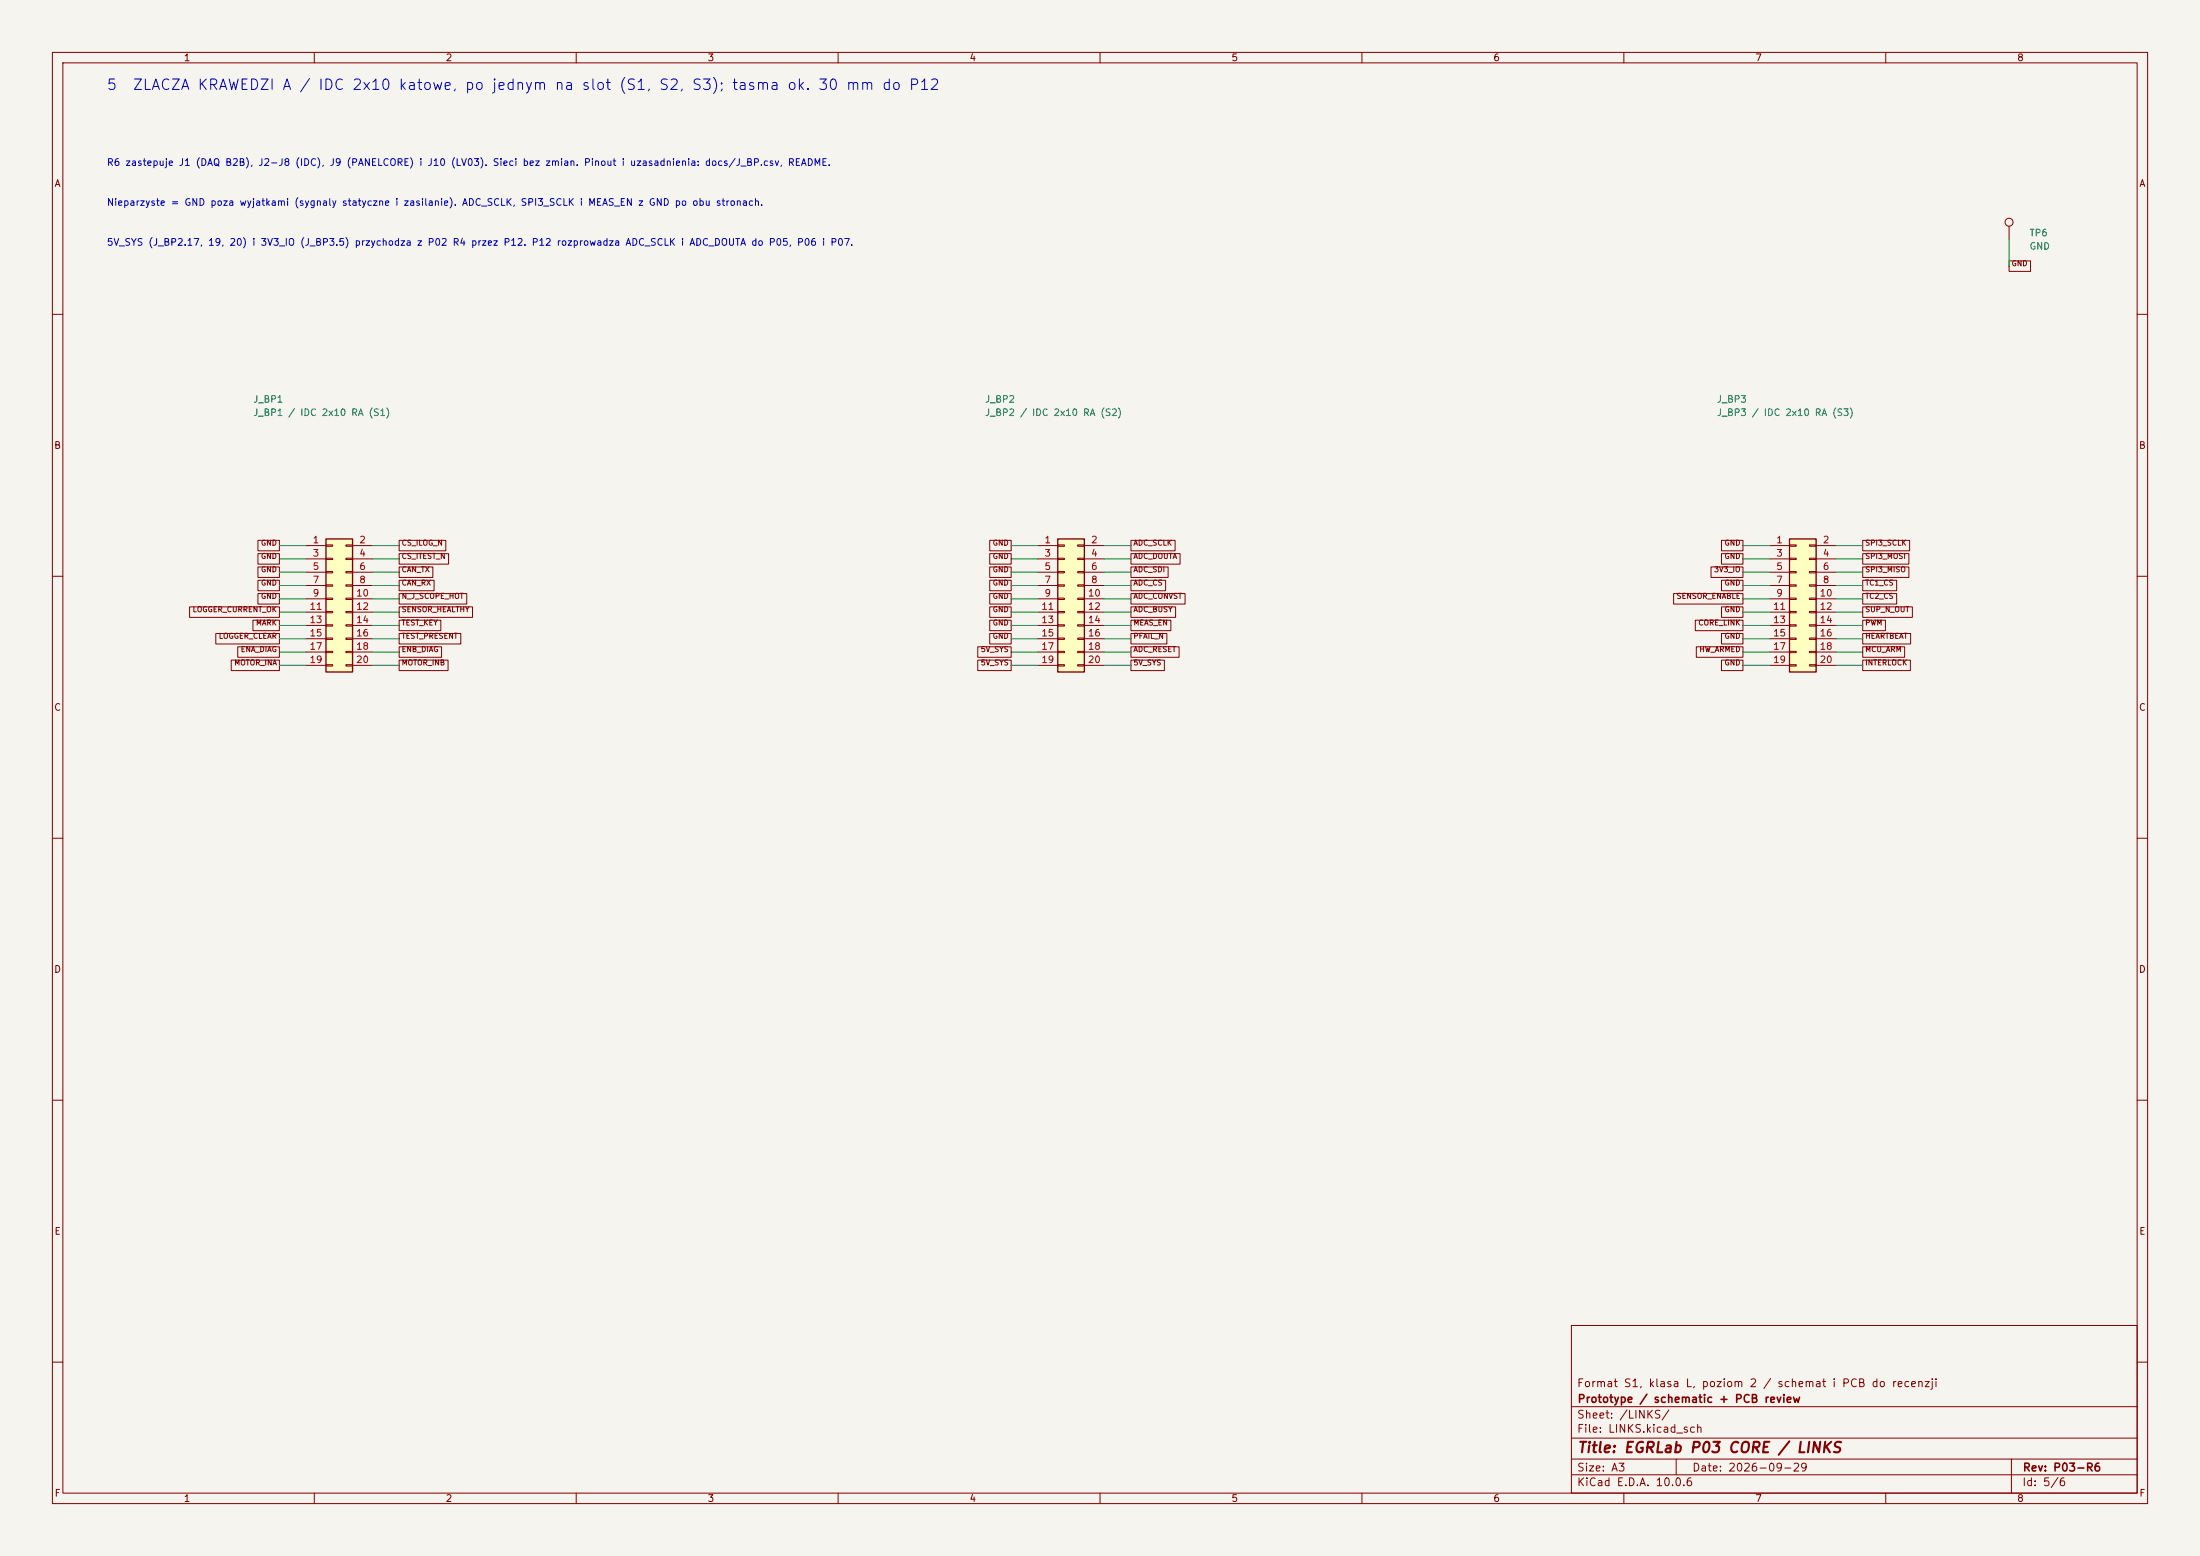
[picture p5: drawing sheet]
(kicad_sch (version 20250114) (generator "eeschema") (paper "A3") (title_block (title "EGRLab P03 CORE / LINKS") (date "2026-09-29") (rev "P03-R6") (company "Prototype / schematic + PCB review") (comment 1 "Format S1, klasa L, poziom 2 / tylko schemat, do recenzji"))(lib_symbols (symbol "P03:Conn_02x10_Odd_Even" (pin_names (offset 1.016) (hide yes)) (exclude_from_sim no) (in_bom yes) (on_board yes) (in_pos_files yes) (duplicate_pin_numbers_are_jumpers no) (symbol "Conn_02x10_Odd_Even_1_1" (rectangle (start -1.27 11.43) (end 3.81 -13.97) (stroke (width 0.254) (type default)) (fill (type background))) (rectangle (start -1.27 10.287) (end 0 10.033) (stroke (width 0.1524) (type default)) (fill (type none))) (rectangle (start -1.27 7.747) (end 0 7.493) (stroke (width 0.1524) (type default)) (fill (type none))) (rectangle (start -1.27 5.207) (end 0 4.953) (stroke (width 0.1524) (type default)) (fill (type none))) (rectangle (start -1.27 2.667) (end 0 2.413) (stroke (width 0.1524) (type default)) (fill (type none))) (rectangle (start -1.27 0.127) (end 0 -0.127) (stroke (width 0.1524) (type default)) (fill (type none))) (rectangle (start -1.27 -2.413) (end 0 -2.667) (stroke (width 0.1524) (type default)) (fill (type none))) (rectangle (start -1.27 -4.953) (end 0 -5.207) (stroke (width 0.1524) (type default)) (fill (type none))) (rectangle (start -1.27 -7.493) (end 0 -7.747) (stroke (width 0.1524) (type default)) (fill (type none))) (rectangle (start -1.27 -10.033) (end 0 -10.287) (stroke (width 0.1524) (type default)) (fill (type none))) (rectangle (start -1.27 -12.573) (end 0 -12.827) (stroke (width 0.1524) (type default)) (fill (type none))) (rectangle (start 3.81 10.287) (end 2.54 10.033) (stroke (width 0.1524) (type default)) (fill (type none))) (rectangle (start 3.81 7.747) (end 2.54 7.493) (stroke (width 0.1524) (type default)) (fill (type none))) (rectangle (start 3.81 5.207) (end 2.54 4.953) (stroke (width 0.1524) (type default)) (fill (type none))) (rectangle (start 3.81 2.667) (end 2.54 2.413) (stroke (width 0.1524) (type default)) (fill (type none))) (rectangle (start 3.81 0.127) (end 2.54 -0.127) (stroke (width 0.1524) (type default)) (fill (type none))) (rectangle (start 3.81 -2.413) (end 2.54 -2.667) (stroke (width 0.1524) (type default)) (fill (type none))) (rectangle (start 3.81 -4.953) (end 2.54 -5.207) (stroke (width 0.1524) (type default)) (fill (type none))) (rectangle (start 3.81 -7.493) (end 2.54 -7.747) (stroke (width 0.1524) (type default)) (fill (type none))) (rectangle (start 3.81 -10.033) (end 2.54 -10.287) (stroke (width 0.1524) (type default)) (fill (type none))) (rectangle (start 3.81 -12.573) (end 2.54 -12.827) (stroke (width 0.1524) (type default)) (fill (type none))) (pin passive line (at -5.08 10.16 0) (length 3.81) (name "Pin_1" (effects (font (size 1.27 1.27)))) (number "1" (effects (font (size 1.27 1.27))))) (pin passive line (at 7.62 10.16 180) (length 3.81) (name "Pin_2" (effects (font (size 1.27 1.27)))) (number "2" (effects (font (size 1.27 1.27))))) (pin passive line (at -5.08 7.62 0) (length 3.81) (name "Pin_3" (effects (font (size 1.27 1.27)))) (number "3" (effects (font (size 1.27 1.27))))) (pin passive line (at 7.62 7.62 180) (length 3.81) (name "Pin_4" (effects (font (size 1.27 1.27)))) (number "4" (effects (font (size 1.27 1.27))))) (pin passive line (at -5.08 5.08 0) (length 3.81) (name "Pin_5" (effects (font (size 1.27 1.27)))) (number "5" (effects (font (size 1.27 1.27))))) (pin passive line (at 7.62 5.08 180) (length 3.81) (name "Pin_6" (effects (font (size 1.27 1.27)))) (number "6" (effects (font (size 1.27 1.27))))) (pin passive line (at -5.08 2.54 0) (length 3.81) (name "Pin_7" (effects (font (size 1.27 1.27)))) (number "7" (effects (font (size 1.27 1.27))))) (pin passive line (at 7.62 2.54 180) (length 3.81) (name "Pin_8" (effects (font (size 1.27 1.27)))) (number "8" (effects (font (size 1.27 1.27))))) (pin passive line (at -5.08 0 0) (length 3.81) (name "Pin_9" (effects (font (size 1.27 1.27)))) (number "9" (effects (font (size 1.27 1.27))))) (pin passive line (at 7.62 0 180) (length 3.81) (name "Pin_10" (effects (font (size 1.27 1.27)))) (number "10" (effects (font (size 1.27 1.27))))) (pin passive line (at -5.08 -2.54 0) (length 3.81) (name "Pin_11" (effects (font (size 1.27 1.27)))) (number "11" (effects (font (size 1.27 1.27))))) (pin passive line (at 7.62 -2.54 180) (length 3.81) (name "Pin_12" (effects (font (size 1.27 1.27)))) (number "12" (effects (font (size 1.27 1.27))))) (pin passive line (at -5.08 -5.08 0) (length 3.81) (name "Pin_13" (effects (font (size 1.27 1.27)))) (number "13" (effects (font (size 1.27 1.27))))) (pin passive line (at 7.62 -5.08 180) (length 3.81) (name "Pin_14" (effects (font (size 1.27 1.27)))) (number "14" (effects (font (size 1.27 1.27))))) (pin passive line (at -5.08 -7.62 0) (length 3.81) (name "Pin_15" (effects (font (size 1.27 1.27)))) (number "15" (effects (font (size 1.27 1.27))))) (pin passive line (at 7.62 -7.62 180) (length 3.81) (name "Pin_16" (effects (font (size 1.27 1.27)))) (number "16" (effects (font (size 1.27 1.27))))) (pin passive line (at -5.08 -10.16 0) (length 3.81) (name "Pin_17" (effects (font (size 1.27 1.27)))) (number "17" (effects (font (size 1.27 1.27))))) (pin passive line (at 7.62 -10.16 180) (length 3.81) (name "Pin_18" (effects (font (size 1.27 1.27)))) (number "18" (effects (font (size 1.27 1.27))))) (pin passive line (at -5.08 -12.7 0) (length 3.81) (name "Pin_19" (effects (font (size 1.27 1.27)))) (number "19" (effects (font (size 1.27 1.27))))) (pin passive line (at 7.62 -12.7 180) (length 3.81) (name "Pin_20" (effects (font (size 1.27 1.27)))) (number "20" (effects (font (size 1.27 1.27)))))) (embedded_fonts no))(symbol "P03:TestPoint" (pin_numbers (hide yes)) (pin_names (offset 0.762) (hide yes)) (exclude_from_sim no) (in_bom yes) (on_board yes) (in_pos_files yes) (duplicate_pin_numbers_are_jumpers no) (symbol "TestPoint_0_1" (circle (center 0 3.302) (radius 0.762) (stroke (width 0) (type default)) (fill (type none)))) (symbol "TestPoint_1_1" (pin passive line (at 0 0 90) (length 2.54) (name "1" (effects (font (size 1.27 1.27)))) (number "1" (effects (font (size 1.27 1.27)))))) (embedded_fonts no)))(symbol (lib_id "P03:Conn_02x10_Odd_Even") (at 63.5 114.3 0) (unit 1) (in_bom yes) (on_board yes) (dnp no) (property "Reference" "J_BP1" (at 48.26 76.2 0) (effects (font (size 1.27 1.27)) (justify left))) (property "Value" "J_BP1 / IDC 2x10 RA (S1)" (at 48.26 78.74000000000001 0) (effects (font (size 1.27 1.27)) (justify left)))(property "Footprint" "Connector_IDC:IDC-Header_2x10_P2.54mm_Horizontal" (at 63.5 114.3 0) (effects (font (size 1 1)) hide))(property "MPN" "IDC box header 2x10, 2.54 mm, right angle, Au (MPN to be selected)" (at 63.5 114.3 0) (effects (font (size 1 1)) hide))(property "BaselineRef" "ADDED_R6_EDGE_A" (at 63.5 114.3 0) (effects (font (size 1 1)) hide))(property "Datasheet" "" (at 63.5 114.3 0) (effects (font (size 1 1)) hide))(pin "1")(pin "2")(pin "3")(pin "4")(pin "5")(pin "6")(pin "7")(pin "8")(pin "9")(pin "10")(pin "11")(pin "12")(pin "13")(pin "14")(pin "15")(pin "16")(pin "17")(pin "18")(pin "19")(pin "20"))(symbol (lib_id "P03:Conn_02x10_Odd_Even") (at 203.2 114.3 0) (unit 1) (in_bom yes) (on_board yes) (dnp no) (property "Reference" "J_BP2" (at 187.96 76.2 0) (effects (font (size 1.27 1.27)) (justify left))) (property "Value" "J_BP2 / IDC 2x10 RA (S2)" (at 187.96 78.74000000000001 0) (effects (font (size 1.27 1.27)) (justify left)))(property "Footprint" "Connector_IDC:IDC-Header_2x10_P2.54mm_Horizontal" (at 203.2 114.3 0) (effects (font (size 1 1)) hide))(property "MPN" "IDC box header 2x10, 2.54 mm, right angle, Au (MPN to be selected)" (at 203.2 114.3 0) (effects (font (size 1 1)) hide))(property "BaselineRef" "ADDED_R6_EDGE_A" (at 203.2 114.3 0) (effects (font (size 1 1)) hide))(property "Datasheet" "" (at 203.2 114.3 0) (effects (font (size 1 1)) hide))(pin "1")(pin "2")(pin "3")(pin "4")(pin "5")(pin "6")(pin "7")(pin "8")(pin "9")(pin "10")(pin "11")(pin "12")(pin "13")(pin "14")(pin "15")(pin "16")(pin "17")(pin "18")(pin "19")(pin "20"))(symbol (lib_id "P03:Conn_02x10_Odd_Even") (at 342.9 114.3 0) (unit 1) (in_bom yes) (on_board yes) (dnp no) (property "Reference" "J_BP3" (at 327.66 76.2 0) (effects (font (size 1.27 1.27)) (justify left))) (property "Value" "J_BP3 / IDC 2x10 RA (S3)" (at 327.66 78.74000000000001 0) (effects (font (size 1.27 1.27)) (justify left)))(property "Footprint" "Connector_IDC:IDC-Header_2x10_P2.54mm_Horizontal" (at 342.9 114.3 0) (effects (font (size 1 1)) hide))(property "MPN" "IDC box header 2x10, 2.54 mm, right angle, Au (MPN to be selected)" (at 342.9 114.3 0) (effects (font (size 1 1)) hide))(property "BaselineRef" "ADDED_R6_EDGE_A" (at 342.9 114.3 0) (effects (font (size 1 1)) hide))(property "Datasheet" "" (at 342.9 114.3 0) (effects (font (size 1 1)) hide))(pin "1")(pin "2")(pin "3")(pin "4")(pin "5")(pin "6")(pin "7")(pin "8")(pin "9")(pin "10")(pin "11")(pin "12")(pin "13")(pin "14")(pin "15")(pin "16")(pin "17")(pin "18")(pin "19")(pin "20"))(symbol (lib_id "P03:TestPoint") (at 383.54 45.72 0) (unit 1) (in_bom yes) (on_board yes) (dnp no) (property "Reference" "TP6" (at 387.35 44.449999999999996 0) (effects (font (size 1.27 1.27)) (justify left))) (property "Value" "GND" (at 387.35 46.989999999999995 0) (effects (font (size 1.27 1.27)) (justify left)))(property "Footprint" "P03:TestPad_1" (at 383.54 45.72 0) (effects (font (size 1 1)) hide))(property "MPN" "PCB test pad" (at 383.54 45.72 0) (effects (font (size 1 1)) hide))(property "BaselineRef" "ADDED_TESTPAD" (at 383.54 45.72 0) (effects (font (size 1 1)) hide))(property "Datasheet" "" (at 383.54 45.72 0) (effects (font (size 1 1)) hide))(pin "1"))(text "5  ZLACZA KRAWEDZI A / IDC 2x10 katowe, po jednym na slot (S1, S2, S3); tasma ok. 30 mm do P12" (at 20.32 15.24 0) (effects (font (size 2 2)) (justify left top)))(text "R6 zastepuje J1 (DAQ B2B), J2-J8 (IDC), J9 (PANELCORE) i J10 (LV03). Sieci bez zmian. Pinout i uzasadnienia: docs/J_BP.csv, README." (at 20.32 30.48 0) (effects (font (size 1.3 1.3)) (justify left top)))(text "Nieparzyste = GND poza wyjatkami (sygnaly statyczne i zasilanie). ADC_SCLK, SPI3_SCLK i MEAS_EN z GND po obu stronach." (at 20.32 38.1 0) (effects (font (size 1.3 1.3)) (justify left top)))(text "5V_SYS (J_BP2.19-20) i 3V3_IO (J_BP3.5) przychodza z P02 R4 przez P12. P12 rozprowadza ADC_SCLK i ADC_DOUTA do P05, P06 i P07." (at 20.32 45.72 0) (effects (font (size 1.3 1.3)) (justify left top)))(wire (pts (xy 58.42 104.14) (xy 53.34 104.14)) (stroke (width 0) (type default)))(global_label "GND" (shape passive) (at 53.34 104.14 0) (effects (font (size 1 1)) (justify right bottom)))(wire (pts (xy 71.12 104.14) (xy 76.2 104.14)) (stroke (width 0) (type default)))(global_label "CS_ILOG_N" (shape passive) (at 76.2 104.14 0) (effects (font (size 1 1)) (justify left bottom)))(wire (pts (xy 58.42 106.68) (xy 53.34 106.68)) (stroke (width 0) (type default)))(global_label "GND" (shape passive) (at 53.34 106.68 0) (effects (font (size 1 1)) (justify right bottom)))(wire (pts (xy 71.12 106.68) (xy 76.2 106.68)) (stroke (width 0) (type default)))(global_label "CS_ITEST_N" (shape passive) (at 76.2 106.68 0) (effects (font (size 1 1)) (justify left bottom)))(wire (pts (xy 58.42 109.22) (xy 53.34 109.22)) (stroke (width 0) (type default)))(global_label "GND" (shape passive) (at 53.34 109.22 0) (effects (font (size 1 1)) (justify right bottom)))(wire (pts (xy 71.12 109.22) (xy 76.2 109.22)) (stroke (width 0) (type default)))(global_label "CAN_TX" (shape passive) (at 76.2 109.22 0) (effects (font (size 1 1)) (justify left bottom)))(wire (pts (xy 58.42 111.76) (xy 53.34 111.76)) (stroke (width 0) (type default)))(global_label "GND" (shape passive) (at 53.34 111.76 0) (effects (font (size 1 1)) (justify right bottom)))(wire (pts (xy 71.12 111.76) (xy 76.2 111.76)) (stroke (width 0) (type default)))(global_label "CAN_RX" (shape passive) (at 76.2 111.76 0) (effects (font (size 1 1)) (justify left bottom)))(wire (pts (xy 58.42 114.3) (xy 53.34 114.3)) (stroke (width 0) (type default)))(global_label "GND" (shape passive) (at 53.34 114.3 0) (effects (font (size 1 1)) (justify right bottom)))(wire (pts (xy 71.12 114.3) (xy 76.2 114.3)) (stroke (width 0) (type default)))(global_label "N_J_SCOPE_HOT" (shape passive) (at 76.2 114.3 0) (effects (font (size 1 1)) (justify left bottom)))(wire (pts (xy 58.42 116.84) (xy 53.34 116.84)) (stroke (width 0) (type default)))(global_label "LOGGER_CURRENT_OK" (shape passive) (at 53.34 116.84 0) (effects (font (size 1 1)) (justify right bottom)))(wire (pts (xy 71.12 116.84) (xy 76.2 116.84)) (stroke (width 0) (type default)))(global_label "SENSOR_HEALTHY" (shape passive) (at 76.2 116.84 0) (effects (font (size 1 1)) (justify left bottom)))(wire (pts (xy 58.42 119.38) (xy 53.34 119.38)) (stroke (width 0) (type default)))(global_label "MARK" (shape passive) (at 53.34 119.38 0) (effects (font (size 1 1)) (justify right bottom)))(wire (pts (xy 71.12 119.38) (xy 76.2 119.38)) (stroke (width 0) (type default)))(global_label "TEST_KEY" (shape passive) (at 76.2 119.38 0) (effects (font (size 1 1)) (justify left bottom)))(wire (pts (xy 58.42 121.92) (xy 53.34 121.92)) (stroke (width 0) (type default)))(global_label "LOGGER_CLEAR" (shape passive) (at 53.34 121.92 0) (effects (font (size 1 1)) (justify right bottom)))(wire (pts (xy 71.12 121.92) (xy 76.2 121.92)) (stroke (width 0) (type default)))(global_label "TEST_PRESENT" (shape passive) (at 76.2 121.92 0) (effects (font (size 1 1)) (justify left bottom)))(wire (pts (xy 58.42 124.46) (xy 53.34 124.46)) (stroke (width 0) (type default)))(global_label "ENA_DIAG" (shape passive) (at 53.34 124.46 0) (effects (font (size 1 1)) (justify right bottom)))(wire (pts (xy 71.12 124.46) (xy 76.2 124.46)) (stroke (width 0) (type default)))(global_label "ENB_DIAG" (shape passive) (at 76.2 124.46 0) (effects (font (size 1 1)) (justify left bottom)))(wire (pts (xy 58.42 127.0) (xy 53.34 127.0)) (stroke (width 0) (type default)))(global_label "MOTOR_INA" (shape passive) (at 53.34 127.0 0) (effects (font (size 1 1)) (justify right bottom)))(wire (pts (xy 71.12 127.0) (xy 76.2 127.0)) (stroke (width 0) (type default)))(global_label "MOTOR_INB" (shape passive) (at 76.2 127.0 0) (effects (font (size 1 1)) (justify left bottom)))(wire (pts (xy 198.12 104.14) (xy 193.04 104.14)) (stroke (width 0) (type default)))(global_label "GND" (shape passive) (at 193.04 104.14 0) (effects (font (size 1 1)) (justify right bottom)))(wire (pts (xy 210.82 104.14) (xy 215.9 104.14)) (stroke (width 0) (type default)))(global_label "ADC_SCLK" (shape passive) (at 215.9 104.14 0) (effects (font (size 1 1)) (justify left bottom)))(wire (pts (xy 198.12 106.68) (xy 193.04 106.68)) (stroke (width 0) (type default)))(global_label "GND" (shape passive) (at 193.04 106.68 0) (effects (font (size 1 1)) (justify right bottom)))(wire (pts (xy 210.82 106.68) (xy 215.9 106.68)) (stroke (width 0) (type default)))(global_label "ADC_DOUTA" (shape passive) (at 215.9 106.68 0) (effects (font (size 1 1)) (justify left bottom)))(wire (pts (xy 198.12 109.22) (xy 193.04 109.22)) (stroke (width 0) (type default)))(global_label "GND" (shape passive) (at 193.04 109.22 0) (effects (font (size 1 1)) (justify right bottom)))(wire (pts (xy 210.82 109.22) (xy 215.9 109.22)) (stroke (width 0) (type default)))(global_label "ADC_SDI" (shape passive) (at 215.9 109.22 0) (effects (font (size 1 1)) (justify left bottom)))(wire (pts (xy 198.12 111.76) (xy 193.04 111.76)) (stroke (width 0) (type default)))(global_label "GND" (shape passive) (at 193.04 111.76 0) (effects (font (size 1 1)) (justify right bottom)))(wire (pts (xy 210.82 111.76) (xy 215.9 111.76)) (stroke (width 0) (type default)))(global_label "ADC_CS" (shape passive) (at 215.9 111.76 0) (effects (font (size 1 1)) (justify left bottom)))(wire (pts (xy 198.12 114.3) (xy 193.04 114.3)) (stroke (width 0) (type default)))(global_label "GND" (shape passive) (at 193.04 114.3 0) (effects (font (size 1 1)) (justify right bottom)))(wire (pts (xy 210.82 114.3) (xy 215.9 114.3)) (stroke (width 0) (type default)))(global_label "ADC_CONVST" (shape passive) (at 215.9 114.3 0) (effects (font (size 1 1)) (justify left bottom)))(wire (pts (xy 198.12 116.84) (xy 193.04 116.84)) (stroke (width 0) (type default)))(global_label "GND" (shape passive) (at 193.04 116.84 0) (effects (font (size 1 1)) (justify right bottom)))(wire (pts (xy 210.82 116.84) (xy 215.9 116.84)) (stroke (width 0) (type default)))(global_label "ADC_BUSY" (shape passive) (at 215.9 116.84 0) (effects (font (size 1 1)) (justify left bottom)))(wire (pts (xy 198.12 119.38) (xy 193.04 119.38)) (stroke (width 0) (type default)))(global_label "GND" (shape passive) (at 193.04 119.38 0) (effects (font (size 1 1)) (justify right bottom)))(wire (pts (xy 210.82 119.38) (xy 215.9 119.38)) (stroke (width 0) (type default)))(global_label "MEAS_EN" (shape passive) (at 215.9 119.38 0) (effects (font (size 1 1)) (justify left bottom)))(wire (pts (xy 198.12 121.92) (xy 193.04 121.92)) (stroke (width 0) (type default)))(global_label "GND" (shape passive) (at 193.04 121.92 0) (effects (font (size 1 1)) (justify right bottom)))(wire (pts (xy 210.82 121.92) (xy 215.9 121.92)) (stroke (width 0) (type default)))(global_label "ADC_RESET" (shape passive) (at 215.9 121.92 0) (effects (font (size 1 1)) (justify left bottom)))(wire (pts (xy 198.12 124.46) (xy 193.04 124.46)) (stroke (width 0) (type default)))(global_label "GND" (shape passive) (at 193.04 124.46 0) (effects (font (size 1 1)) (justify right bottom)))(wire (pts (xy 210.82 124.46) (xy 215.9 124.46)) (stroke (width 0) (type default)))(global_label "PFAIL_N" (shape passive) (at 215.9 124.46 0) (effects (font (size 1 1)) (justify left bottom)))(wire (pts (xy 198.12 127.0) (xy 193.04 127.0)) (stroke (width 0) (type default)))(global_label "5V_SYS" (shape passive) (at 193.04 127.0 0) (effects (font (size 1 1)) (justify right bottom)))(wire (pts (xy 210.82 127.0) (xy 215.9 127.0)) (stroke (width 0) (type default)))(global_label "5V_SYS" (shape passive) (at 215.9 127.0 0) (effects (font (size 1 1)) (justify left bottom)))(wire (pts (xy 337.82 104.14) (xy 332.74 104.14)) (stroke (width 0) (type default)))(global_label "GND" (shape passive) (at 332.74 104.14 0) (effects (font (size 1 1)) (justify right bottom)))(wire (pts (xy 350.52 104.14) (xy 355.6 104.14)) (stroke (width 0) (type default)))(global_label "SPI3_SCLK" (shape passive) (at 355.6 104.14 0) (effects (font (size 1 1)) (justify left bottom)))(wire (pts (xy 337.82 106.68) (xy 332.74 106.68)) (stroke (width 0) (type default)))(global_label "GND" (shape passive) (at 332.74 106.68 0) (effects (font (size 1 1)) (justify right bottom)))(wire (pts (xy 350.52 106.68) (xy 355.6 106.68)) (stroke (width 0) (type default)))(global_label "SPI3_MOSI" (shape passive) (at 355.6 106.68 0) (effects (font (size 1 1)) (justify left bottom)))(wire (pts (xy 337.82 109.22) (xy 332.74 109.22)) (stroke (width 0) (type default)))(global_label "3V3_IO" (shape passive) (at 332.74 109.22 0) (effects (font (size 1 1)) (justify right bottom)))(wire (pts (xy 350.52 109.22) (xy 355.6 109.22)) (stroke (width 0) (type default)))(global_label "SPI3_MISO" (shape passive) (at 355.6 109.22 0) (effects (font (size 1 1)) (justify left bottom)))(wire (pts (xy 337.82 111.76) (xy 332.74 111.76)) (stroke (width 0) (type default)))(global_label "GND" (shape passive) (at 332.74 111.76 0) (effects (font (size 1 1)) (justify right bottom)))(wire (pts (xy 350.52 111.76) (xy 355.6 111.76)) (stroke (width 0) (type default)))(global_label "TC1_CS" (shape passive) (at 355.6 111.76 0) (effects (font (size 1 1)) (justify left bottom)))(wire (pts (xy 337.82 114.3) (xy 332.74 114.3)) (stroke (width 0) (type default)))(global_label "SENSOR_ENABLE" (shape passive) (at 332.74 114.3 0) (effects (font (size 1 1)) (justify right bottom)))(wire (pts (xy 350.52 114.3) (xy 355.6 114.3)) (stroke (width 0) (type default)))(global_label "TC2_CS" (shape passive) (at 355.6 114.3 0) (effects (font (size 1 1)) (justify left bottom)))(wire (pts (xy 337.82 116.84) (xy 332.74 116.84)) (stroke (width 0) (type default)))(global_label "GND" (shape passive) (at 332.74 116.84 0) (effects (font (size 1 1)) (justify right bottom)))(wire (pts (xy 350.52 116.84) (xy 355.6 116.84)) (stroke (width 0) (type default)))(global_label "SUP_N_OUT" (shape passive) (at 355.6 116.84 0) (effects (font (size 1 1)) (justify left bottom)))(wire (pts (xy 337.82 119.38) (xy 332.74 119.38)) (stroke (width 0) (type default)))(global_label "CORE_LINK" (shape passive) (at 332.74 119.38 0) (effects (font (size 1 1)) (justify right bottom)))(wire (pts (xy 350.52 119.38) (xy 355.6 119.38)) (stroke (width 0) (type default)))(global_label "PWM" (shape passive) (at 355.6 119.38 0) (effects (font (size 1 1)) (justify left bottom)))(wire (pts (xy 337.82 121.92) (xy 332.74 121.92)) (stroke (width 0) (type default)))(global_label "GND" (shape passive) (at 332.74 121.92 0) (effects (font (size 1 1)) (justify right bottom)))(wire (pts (xy 350.52 121.92) (xy 355.6 121.92)) (stroke (width 0) (type default)))(global_label "HEARTBEAT" (shape passive) (at 355.6 121.92 0) (effects (font (size 1 1)) (justify left bottom)))(wire (pts (xy 337.82 124.46) (xy 332.74 124.46)) (stroke (width 0) (type default)))(global_label "HW_ARMED" (shape passive) (at 332.74 124.46 0) (effects (font (size 1 1)) (justify right bottom)))(wire (pts (xy 350.52 124.46) (xy 355.6 124.46)) (stroke (width 0) (type default)))(global_label "MCU_ARM" (shape passive) (at 355.6 124.46 0) (effects (font (size 1 1)) (justify left bottom)))(wire (pts (xy 337.82 127.0) (xy 332.74 127.0)) (stroke (width 0) (type default)))(global_label "GND" (shape passive) (at 332.74 127.0 0) (effects (font (size 1 1)) (justify right bottom)))(wire (pts (xy 350.52 127.0) (xy 355.6 127.0)) (stroke (width 0) (type default)))(global_label "INTERLOCK" (shape passive) (at 355.6 127.0 0) (effects (font (size 1 1)) (justify left bottom)))(wire (pts (xy 383.54 45.72) (xy 383.54 50.8)) (stroke (width 0) (type default)))(global_label "GND" (shape passive) (at 383.54 50.8 0) (effects (font (size 1 1)) (justify left bottom))))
